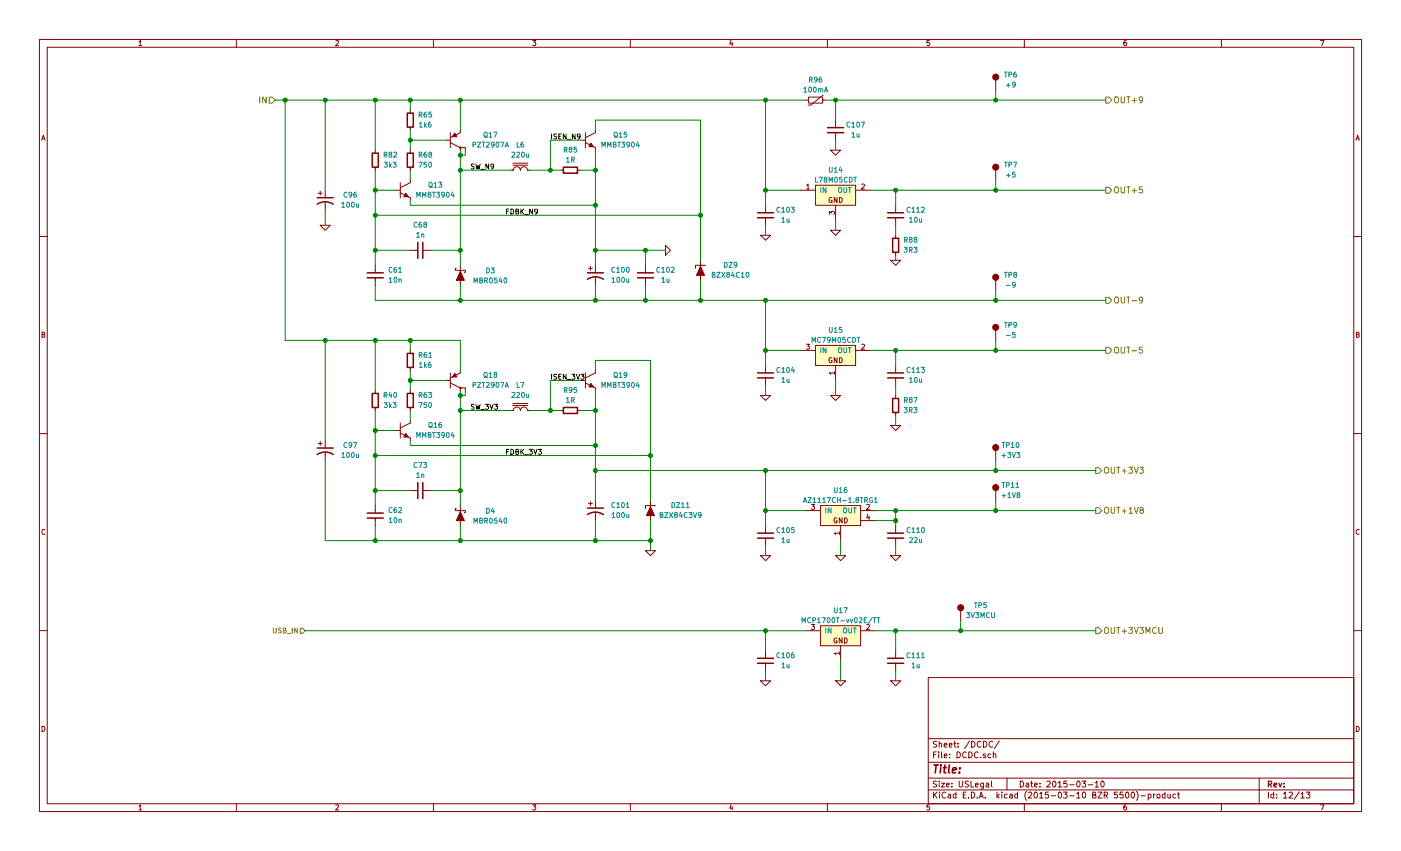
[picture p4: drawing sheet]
EESchema Schematic File Version 2
LIBS:Altera
LIBS:AnalogDevices
LIBS:Atmel
LIBS:conn-2mm
LIBS:conn-100mil
LIBS:conn-cui
LIBS:conn-fci
LIBS:conn-linx
LIBS:conn-molex
LIBS:conn-tagconnect
LIBS:conn-test
LIBS:DiodesInc
LIBS:display
LIBS:_electromech
LIBS:Fairchild
LIBS:FTDI
LIBS:Intersil
LIBS:Lattice
LIBS:_linear
LIBS:LinearTech
LIBS:Littelfuse
LIBS:logic-4000
LIBS:logic-7400
LIBS:MACOM
LIBS:maxim
LIBS:mechanical
LIBS:Microchip
LIBS:Micron
LIBS:NXP
LIBS:onsemi
LIBS:passive
LIBS:pasv-BiTech
LIBS:pasv-Bourns
LIBS:pasv-cap
LIBS:pasv-ind
LIBS:pasv-res
LIBS:pcb
LIBS:power
LIBS:_semi
LIBS:semi-diode-1N
LIBS:semi-diode-BA
LIBS:semi-diode-MCC
LIBS:semi-diode-MMB
LIBS:semi-diode-NXP
LIBS:semi-diode-OnSemi
LIBS:semi-diode-Vishay
LIBS:semi-opto-misc
LIBS:semi-thyristor-2N
LIBS:semi-trans-2N
LIBS:semi-trans-AO
LIBS:semi-trans-BC
LIBS:semi-trans-DiodesInc
LIBS:semi-trans-Fairchild
LIBS:semi-trans-Infineon
LIBS:semi-trans-IntRect
LIBS:semi-trans-IXYS
LIBS:semi-trans-misc
LIBS:semi-trans-MMB
LIBS:semi-trans-MPS
LIBS:semi-trans-NXP
LIBS:semi-trans-PZT
LIBS:semi-trans-TI
LIBS:semi-trans-TIP
LIBS:semi-trans-Toshiba
LIBS:silabs
LIBS:skyworks
LIBS:ST
LIBS:st_ic
LIBS:st_semi
LIBS:supertex
LIBS:symbol
LIBS:TexasInstruments
LIBS:vishay_semi
LIBS:Xilinx
LIBS:pasv-xtal
LIBS:conn-te
LIBS:wcp52-cache
EELAYER 25 0
EELAYER END
$Descr USLegal 14000 8500
encoding utf-8
Sheet 12 13
Title ""
Date "2015-03-10"
Rev ""
Comp ""
Comment1 ""
Comment2 ""
Comment3 ""
Comment4 ""
$EndDescr
$Comp
L MMBT3904 Q13
U 1 1
P 4600 1800
AR Path="/54F1FAAC/54F4F7B6/54F4E82D" Ref="Q13"  Part="1" 
AR Path="/54F4F7B6/54F4E82D" Ref="Q13"  Part="1" 
F 0 "Q13" H 4900 1850 50  0000 C CNN
F 1 "MMBT3904" H 4900 1750 50  0000 C CNN
F 2 "smd-semi:SOT-23" H 4600 1800 50  0001 C CNN
F 3 "" H 4600 1800 60  0000 C CNN
F 4 "SEMI GENERIC MMBT3904" H 5400 2350 60  0001 C CNN "BOM"
F 5 "Value" H 4600 1800 60  0001 C CNN "Manuf"
	1    4600 1800
	1    0    0    -1  
$EndComp
$Comp
L R-1210 R85
U 1 1
P 6250 1600
AR Path="/54F1FAAC/54F4F7B6/54F4E923" Ref="R85"  Part="1" 
AR Path="/54F4F7B6/54F4E923" Ref="R85"  Part="1" 
F 0 "R85" V 6050 1600 50  0000 C CNN
F 1 "1R" V 6150 1600 50  0000 C CNN
F 2 "IPC7351-Nominal:RESC3225X60" H 6250 1600 50  0001 C CNN
F 3 "" H 6250 1650 60  0000 C CNN
F 4 "Value" H 6250 1600 60  0001 C CNN "Manuf"
F 5 "RES SMD 1 5% [1210]" H 7000 2150 60  0001 C CNN "BOM"
	1    6250 1600
	0    1    1    0   
$EndComp
$Comp
L MMBT3904 Q15
U 1 1
P 6450 1300
AR Path="/54F1FAAC/54F4F7B6/54F4F95D" Ref="Q15"  Part="1" 
AR Path="/54F4F7B6/54F4F95D" Ref="Q15"  Part="1" 
F 0 "Q15" H 6750 1350 50  0000 C CNN
F 1 "MMBT3904" H 6750 1250 50  0000 C CNN
F 2 "smd-semi:SOT-23" H 6450 1300 50  0001 C CNN
F 3 "" H 6450 1300 60  0000 C CNN
F 4 "SEMI GENERIC MMBT3904" H 7250 1850 60  0001 C CNN "BOM"
F 5 "Value" H 6450 1300 60  0001 C CNN "Manuf"
	1    6450 1300
	1    0    0    -1  
$EndComp
$Comp
L BZX84 DZ9
U 1 1
P 7550 2600
AR Path="/54F1FAAC/54F4F7B6/54F4FA14" Ref="DZ9"  Part="1" 
AR Path="/54F4F7B6/54F4FA14" Ref="DZ9"  Part="1" 
F 0 "DZ9" H 7850 2650 50  0000 C CNN
F 1 "BZX84C10" H 7850 2550 50  0000 C CNN
F 2 "smd-semi:SOT-23" H 7550 2600 50  0001 C CNN
F 3 "" H 7550 2600 60  0000 C CNN
	1    7550 2600
	1    0    0    -1  
$EndComp
$Comp
L GND #PWR8
U 1 1
P 7200 2400
AR Path="/54F1FAAC/54F4F7B6/54F50066" Ref="#PWR8"  Part="1" 
AR Path="/54F4F7B6/54F50066" Ref="#PWR0202"  Part="1" 
F 0 "#PWR0202" H 7200 2400 30  0001 C CNN
F 1 "GND" H 7200 2330 30  0001 C CNN
F 2 "" H 7200 2400 60  0000 C CNN
F 3 "" H 7200 2400 60  0000 C CNN
	1    7200 2400
	0    -1   -1   0   
$EndComp
Text HLabel 11600 2900 2    60   Output ~ 0
OUT-9
Text HLabel 3300 900  0    60   Input ~ 0
IN
$Comp
L MMBT3904 Q?
U 1 1
P 4600 4200
AR Path="/54F1FAAC/54F4F7B6/54F53F97" Ref="Q?"  Part="1" 
AR Path="/54F4F7B6/54F53F97" Ref="Q16"  Part="1" 
F 0 "Q16" H 4900 4250 50  0000 C CNN
F 1 "MMBT3904" H 4900 4150 50  0000 C CNN
F 2 "smd-semi:SOT-23" H 4600 4200 50  0001 C CNN
F 3 "" H 4600 4200 60  0000 C CNN
F 4 "SEMI GENERIC MMBT3904" H 5400 4750 60  0001 C CNN "BOM"
F 5 "Value" H 4600 4200 60  0001 C CNN "Manuf"
	1    4600 4200
	1    0    0    -1  
$EndComp
$Comp
L R-1210 R?
U 1 1
P 6250 4000
AR Path="/54F1FAAC/54F4F7B6/54F53FA5" Ref="R?"  Part="1" 
AR Path="/54F4F7B6/54F53FA5" Ref="R95"  Part="1" 
F 0 "R95" V 6050 4000 50  0000 C CNN
F 1 "1R" V 6150 4000 50  0000 C CNN
F 2 "IPC7351-Nominal:RESC3225X60" H 6250 4000 50  0001 C CNN
F 3 "" H 6250 4050 60  0000 C CNN
F 4 "Value" H 6250 4000 60  0001 C CNN "Manuf"
F 5 "RES SMD 1 5% [1210]" H 7000 4550 60  0001 C CNN "BOM"
	1    6250 4000
	0    1    1    0   
$EndComp
$Comp
L MMBT3904 Q?
U 1 1
P 6450 3700
AR Path="/54F1FAAC/54F4F7B6/54F53FF2" Ref="Q?"  Part="1" 
AR Path="/54F4F7B6/54F53FF2" Ref="Q19"  Part="1" 
F 0 "Q19" H 6750 3750 50  0000 C CNN
F 1 "MMBT3904" H 6750 3650 50  0000 C CNN
F 2 "smd-semi:SOT-23" H 6450 3700 50  0001 C CNN
F 3 "" H 6450 3700 60  0000 C CNN
F 4 "SEMI GENERIC MMBT3904" H 7250 4250 60  0001 C CNN "BOM"
F 5 "Value" H 6450 3700 60  0001 C CNN "Manuf"
	1    6450 3700
	1    0    0    -1  
$EndComp
$Comp
L BZX84 DZ?
U 1 1
P 7050 5000
AR Path="/54F1FAAC/54F4F7B6/54F53FFC" Ref="DZ?"  Part="1" 
AR Path="/54F4F7B6/54F53FFC" Ref="DZ11"  Part="1" 
F 0 "DZ11" H 7350 5050 50  0000 C CNN
F 1 "BZX84C3V9" H 7350 4950 50  0000 C CNN
F 2 "smd-semi:SOT-23" H 7050 5000 50  0001 C CNN
F 3 "" H 7050 5000 60  0000 C CNN
	1    7050 5000
	1    0    0    -1  
$EndComp
Text HLabel 11500 4600 2    60   Output ~ 0
OUT+3V3
$Comp
L GND #PWR?
U 1 1
P 7050 5400
AR Path="/54F1FAAC/54F4F7B6/54F543B2" Ref="#PWR?"  Part="1" 
AR Path="/54F4F7B6/54F543B2" Ref="#PWR0203"  Part="1" 
F 0 "#PWR0203" H 7050 5400 30  0001 C CNN
F 1 "GND" H 7050 5330 30  0001 C CNN
F 2 "" H 7050 5400 60  0000 C CNN
F 3 "" H 7050 5400 60  0000 C CNN
	1    7050 5400
	1    0    0    -1  
$EndComp
$Comp
L MBR0540 D?
U 1 1
P 5150 2650
AR Path="/54F1FAAC/54F4F7B6/54F5FEE5" Ref="D?"  Part="1" 
AR Path="/54F4F7B6/54F5FEE5" Ref="D3"  Part="1" 
F 0 "D3" H 4850 2600 50  0000 C CNN
F 1 "MBR0540" H 4850 2700 50  0000 C CNN
F 2 "smd-semi:SOD-123" H 5150 2650 50  0001 C CNN
F 3 "" H 5150 2650 60  0000 C CNN
F 4 "Value" H 5150 2650 60  0001 C CNN "Manuf"
F 5 "SEMI GENERIC MBR0540" H 5900 3200 60  0001 C CNN "BOM"
	1    5150 2650
	-1   0    0    1   
$EndComp
$Comp
L MBR0540 D?
U 1 1
P 5150 5050
AR Path="/54F1FAAC/54F4F7B6/54F60004" Ref="D?"  Part="1" 
AR Path="/54F4F7B6/54F60004" Ref="D4"  Part="1" 
F 0 "D4" H 4850 5000 50  0000 C CNN
F 1 "MBR0540" H 4850 5100 50  0000 C CNN
F 2 "smd-semi:SOD-123" H 5150 5050 50  0001 C CNN
F 3 "" H 5150 5050 60  0000 C CNN
F 4 "Value" H 5150 5050 60  0001 C CNN "Manuf"
F 5 "SEMI GENERIC MBR0540" H 5900 5600 60  0001 C CNN "BOM"
	1    5150 5050
	-1   0    0    1   
$EndComp
Text Label 5600 4450 0    50   ~ 0
FDBK_3V3
Text Label 5600 2050 0    50   ~ 0
FDBK_N9
$Comp
L C-ALUM-660 C?
U 1 1
P 6500 2650
AR Path="/54F1FAAC/54F4F7B6/54F61A6C" Ref="C?"  Part="1" 
AR Path="/54F4F7B6/54F61A6C" Ref="C100"  Part="1" 
F 0 "C100" H 6750 2700 50  0000 C CNN
F 1 "100u" H 6750 2600 50  0000 C CNN
F 2 "IPC7351-Nominal:CAPAE660X570" H 6500 2650 50  0001 C CNN
F 3 "" H 6490 2625 60  0000 C CNN
F 4 "16SVPC100M" H 6500 2650 60  0001 C CNN "PN"
F 5 "Panasonic" H 6500 2650 60  0001 C CNN "Manuf"
F 6 "DIST DIGIKEY P16468CT-ND" H 6500 2650 60  0001 C CNN "BOM"
	1    6500 2650
	1    0    0    -1  
$EndComp
$Comp
L C-ALUM-660 C?
U 1 1
P 3800 1900
AR Path="/54F1FAAC/54F4F7B6/54F62298" Ref="C?"  Part="1" 
AR Path="/54F4F7B6/54F62298" Ref="C96"  Part="1" 
F 0 "C96" H 4050 1950 50  0000 C CNN
F 1 "100u" H 4050 1850 50  0000 C CNN
F 2 "IPC7351-Nominal:CAPAE660X570" H 3800 1900 50  0001 C CNN
F 3 "" H 3790 1875 60  0000 C CNN
F 4 "16SVPC100M" H 3800 1900 60  0001 C CNN "PN"
F 5 "Panasonic" H 3800 1900 60  0001 C CNN "Manuf"
F 6 "DIST DIGIKEY P16468CT-ND" H 3800 1900 60  0001 C CNN "BOM"
	1    3800 1900
	1    0    0    -1  
$EndComp
$Comp
L C-ALUM-660 C?
U 1 1
P 3800 4400
AR Path="/54F1FAAC/54F4F7B6/54F6247C" Ref="C?"  Part="1" 
AR Path="/54F4F7B6/54F6247C" Ref="C97"  Part="1" 
F 0 "C97" H 4050 4450 50  0000 C CNN
F 1 "100u" H 4050 4350 50  0000 C CNN
F 2 "IPC7351-Nominal:CAPAE660X570" H 3800 4400 50  0001 C CNN
F 3 "" H 3790 4375 60  0000 C CNN
F 4 "16SVPC100M" H 3800 4400 60  0001 C CNN "PN"
F 5 "Panasonic" H 3800 4400 60  0001 C CNN "Manuf"
F 6 "DIST DIGIKEY P16468CT-ND" H 3800 4400 60  0001 C CNN "BOM"
	1    3800 4400
	1    0    0    -1  
$EndComp
$Comp
L C-1206 C?
U 1 1
P 7000 2650
AR Path="/54F1FAAC/54F4F7B6/54F63055" Ref="C?"  Part="1" 
AR Path="/54F4F7B6/54F63055" Ref="C102"  Part="1" 
F 0 "C102" H 7200 2700 50  0000 C CNN
F 1 "1u" H 7200 2600 50  0000 C CNN
F 2 "IPC7351-Nominal:CAPC3216X70" H 7000 2650 50  0001 C CNN
F 3 "" H 6990 2625 60  0000 C CNN
F 4 "Value" H 7000 2650 60  0001 C CNN "Manuf"
F 5 "CAP MLCC 1uF ≥X5R 16V 10% [1206]" H 7800 3200 60  0001 C CNN "BOM"
	1    7000 2650
	1    0    0    -1  
$EndComp
$Comp
L C-1206 C?
U 1 1
P 8900 1200
AR Path="/54F1FAAC/54F4F7B6/54F649E8" Ref="C?"  Part="1" 
AR Path="/54F4F7B6/54F649E8" Ref="C107"  Part="1" 
F 0 "C107" H 9100 1250 50  0000 C CNN
F 1 "1u" H 9100 1150 50  0000 C CNN
F 2 "IPC7351-Nominal:CAPC3216X70" H 8900 1200 50  0001 C CNN
F 3 "" H 8890 1175 60  0000 C CNN
F 4 "Value" H 8900 1200 60  0001 C CNN "Manuf"
F 5 "CAP MLCC 1uF ≥X5R 16V 10% [1206]" H 9700 1750 60  0001 C CNN "BOM"
	1    8900 1200
	1    0    0    -1  
$EndComp
$Comp
L GND #PWR?
U 1 1
P 8900 1400
AR Path="/54F1FAAC/54F4F7B6/54F64B84" Ref="#PWR?"  Part="1" 
AR Path="/54F4F7B6/54F64B84" Ref="#PWR0204"  Part="1" 
F 0 "#PWR0204" H 8900 1400 30  0001 C CNN
F 1 "GND" H 8900 1330 30  0001 C CNN
F 2 "" H 8900 1400 60  0000 C CNN
F 3 "" H 8900 1400 60  0000 C CNN
	1    8900 1400
	1    0    0    -1  
$EndComp
Text HLabel 11600 900  2    60   Output ~ 0
OUT+9
$Comp
L L78MvvCDT U?
U 1 1
P 8900 1850
AR Path="/54F1FAAC/54F4F7B6/54F66EE6" Ref="U?"  Part="1" 
AR Path="/54F4F7B6/54F66EE6" Ref="U14"  Part="1" 
F 0 "U14" H 8900 2100 50  0000 C CNN
F 1 "L78M05CDT" H 8900 2000 50  0000 C CNN
F 2 "smd-semi:TO-252" H 8900 1550 60  0001 C CNN
F 3 "" H 8900 2100 60  0000 C CNN
F 4 "L78M05CDT" H 8900 1350 50  0001 C CNN "PN"
F 5 "ST" H 8900 1450 50  0001 C CNN "Manuf"
F 6 "DIST DIGIKEY 497-1203-1-ND" H 8900 1250 50  0001 C CNN "BOM"
	1    8900 1850
	1    0    0    -1  
$EndComp
$Comp
L GND #PWR?
U 1 1
P 8900 2200
AR Path="/54F1FAAC/54F4F7B6/54F676AE" Ref="#PWR?"  Part="1" 
AR Path="/54F4F7B6/54F676AE" Ref="#PWR0205"  Part="1" 
F 0 "#PWR0205" H 8900 2200 30  0001 C CNN
F 1 "GND" H 8900 2130 30  0001 C CNN
F 2 "" H 8900 2200 60  0000 C CNN
F 3 "" H 8900 2200 60  0000 C CNN
	1    8900 2200
	1    0    0    -1  
$EndComp
$Comp
L C-1206 C?
U 1 1
P 8200 2050
AR Path="/54F1FAAC/54F4F7B6/54F67816" Ref="C?"  Part="1" 
AR Path="/54F4F7B6/54F67816" Ref="C103"  Part="1" 
F 0 "C103" H 8400 2100 50  0000 C CNN
F 1 "1u" H 8400 2000 50  0000 C CNN
F 2 "IPC7351-Nominal:CAPC3216X70" H 8200 2050 50  0001 C CNN
F 3 "" H 8190 2025 60  0000 C CNN
F 4 "Value" H 8200 2050 60  0001 C CNN "Manuf"
F 5 "CAP MLCC 1uF ≥X5R 16V 10% [1206]" H 9000 2600 60  0001 C CNN "BOM"
	1    8200 2050
	1    0    0    -1  
$EndComp
$Comp
L GND #PWR?
U 1 1
P 8200 2250
AR Path="/54F1FAAC/54F4F7B6/54F67A48" Ref="#PWR?"  Part="1" 
AR Path="/54F4F7B6/54F67A48" Ref="#PWR0206"  Part="1" 
F 0 "#PWR0206" H 8200 2250 30  0001 C CNN
F 1 "GND" H 8200 2180 30  0001 C CNN
F 2 "" H 8200 2250 60  0000 C CNN
F 3 "" H 8200 2250 60  0000 C CNN
	1    8200 2250
	1    0    0    -1  
$EndComp
$Comp
L C-0805 C?
U 1 1
P 9500 2050
AR Path="/54F1FAAC/54F4F7B6/54F6901B" Ref="C?"  Part="1" 
AR Path="/54F4F7B6/54F6901B" Ref="C112"  Part="1" 
F 0 "C112" H 9700 2100 50  0000 C CNN
F 1 "10u" H 9700 2000 50  0000 C CNN
F 2 "IPC7351-Nominal:CAPC2012X70" H 9500 2050 50  0001 C CNN
F 3 "" H 9490 2025 60  0000 C CNN
F 4 "Value" H 9500 2050 60  0001 C CNN "Manuf"
F 5 "CAP MLCC 10u ≥X5R 10V 10% [0805]" H 10300 2600 60  0001 C CNN "BOM"
	1    9500 2050
	1    0    0    -1  
$EndComp
$Comp
L GND #PWR?
U 1 1
P 9500 2500
AR Path="/54F1FAAC/54F4F7B6/54F6971F" Ref="#PWR?"  Part="1" 
AR Path="/54F4F7B6/54F6971F" Ref="#PWR0207"  Part="1" 
F 0 "#PWR0207" H 9500 2500 30  0001 C CNN
F 1 "GND" H 9500 2430 30  0001 C CNN
F 2 "" H 9500 2500 60  0000 C CNN
F 3 "" H 9500 2500 60  0000 C CNN
	1    9500 2500
	1    0    0    -1  
$EndComp
$Comp
L MC79MvvCDT U?
U 1 1
P 8900 3450
AR Path="/54F1FAAC/54F4F7B6/54F6B5D9" Ref="U?"  Part="1" 
AR Path="/54F4F7B6/54F6B5D9" Ref="U15"  Part="1" 
F 0 "U15" H 8900 3700 50  0000 C CNN
F 1 "MC79M05CDT" H 8900 3600 50  0000 C CNN
F 2 "smd-semi:TO-252" H 8900 3150 60  0001 C CNN
F 3 "" H 8900 3700 60  0000 C CNN
F 4 "MC79M05CDTG" H 8900 2950 50  0001 C CNN "PN"
F 5 "ONSemi" H 8900 3050 50  0001 C CNN "Manuf"
F 6 "DIST DIGIKEY MC79M05CDTGOS-ND" H 8900 2850 50  0001 C CNN "BOM"
	1    8900 3450
	1    0    0    -1  
$EndComp
$Comp
L C-1206 C?
U 1 1
P 8200 3650
AR Path="/54F1FAAC/54F4F7B6/54F6B713" Ref="C?"  Part="1" 
AR Path="/54F4F7B6/54F6B713" Ref="C104"  Part="1" 
F 0 "C104" H 8400 3700 50  0000 C CNN
F 1 "1u" H 8400 3600 50  0000 C CNN
F 2 "IPC7351-Nominal:CAPC3216X70" H 8200 3650 50  0001 C CNN
F 3 "" H 8190 3625 60  0000 C CNN
F 4 "Value" H 8200 3650 60  0001 C CNN "Manuf"
F 5 "CAP MLCC 1uF ≥X5R 16V 10% [1206]" H 9000 4200 60  0001 C CNN "BOM"
	1    8200 3650
	1    0    0    -1  
$EndComp
$Comp
L GND #PWR?
U 1 1
P 8200 3850
AR Path="/54F1FAAC/54F4F7B6/54F6B841" Ref="#PWR?"  Part="1" 
AR Path="/54F4F7B6/54F6B841" Ref="#PWR0208"  Part="1" 
F 0 "#PWR0208" H 8200 3850 30  0001 C CNN
F 1 "GND" H 8200 3780 30  0001 C CNN
F 2 "" H 8200 3850 60  0000 C CNN
F 3 "" H 8200 3850 60  0000 C CNN
	1    8200 3850
	1    0    0    -1  
$EndComp
$Comp
L C-0805 C?
U 1 1
P 9500 3650
AR Path="/54F1FAAC/54F4F7B6/54F6BB25" Ref="C?"  Part="1" 
AR Path="/54F4F7B6/54F6BB25" Ref="C113"  Part="1" 
F 0 "C113" H 9700 3700 50  0000 C CNN
F 1 "10u" H 9700 3600 50  0000 C CNN
F 2 "IPC7351-Nominal:CAPC2012X70" H 9500 3650 50  0001 C CNN
F 3 "" H 9490 3625 60  0000 C CNN
F 4 "Value" H 9500 3650 60  0001 C CNN "Manuf"
F 5 "CAP MLCC 10u ≥X5R 10V 10% [0805]" H 10300 4200 60  0001 C CNN "BOM"
	1    9500 3650
	1    0    0    -1  
$EndComp
$Comp
L GND #PWR?
U 1 1
P 9500 4150
AR Path="/54F1FAAC/54F4F7B6/54F6BEED" Ref="#PWR?"  Part="1" 
AR Path="/54F4F7B6/54F6BEED" Ref="#PWR0209"  Part="1" 
F 0 "#PWR0209" H 9500 4150 30  0001 C CNN
F 1 "GND" H 9500 4080 30  0001 C CNN
F 2 "" H 9500 4150 60  0000 C CNN
F 3 "" H 9500 4150 60  0000 C CNN
	1    9500 4150
	1    0    0    -1  
$EndComp
$Comp
L GND #PWR?
U 1 1
P 8900 3850
AR Path="/54F1FAAC/54F4F7B6/54F6C162" Ref="#PWR?"  Part="1" 
AR Path="/54F4F7B6/54F6C162" Ref="#PWR0210"  Part="1" 
F 0 "#PWR0210" H 8900 3850 30  0001 C CNN
F 1 "GND" H 8900 3780 30  0001 C CNN
F 2 "" H 8900 3850 60  0000 C CNN
F 3 "" H 8900 3850 60  0000 C CNN
	1    8900 3850
	1    0    0    -1  
$EndComp
Text HLabel 11600 1800 2    60   Output ~ 0
OUT+5
Text HLabel 11600 3400 2    60   Output ~ 0
OUT-5
Text Label 5250 4000 0    50   ~ 0
SW_3V3
Text Label 5250 1600 0    50   ~ 0
SW_N9
$Comp
L LM1117IMP-v.v U?
U 1 1
P 8950 5050
AR Path="/54F1FAAC/54F4F7B6/54F6FB7C" Ref="U?"  Part="1" 
AR Path="/54F4F7B6/54F6FB7C" Ref="U16"  Part="1" 
F 0 "U16" H 8950 5300 50  0000 C CNN
F 1 "AZ1117CH-1.8TRG1" H 8950 5200 50  0000 C CNN
F 2 "smd-semi:SOT-223" H 8950 5050 50  0001 C CNN
F 3 "" H 8950 5050 60  0000 C CNN
F 4 "AZ1117CH-1.8TRG1" H 8950 5050 60  0001 C CNN "PN"
F 5 "DiodesInc" H 8950 5050 60  0001 C CNN "Manuf"
F 6 "DIST DIGIKEY AZ1117CH-1.8TRG1DICT-ND" H 8950 5050 60  0001 C CNN "BOM"
	1    8950 5050
	1    0    0    -1  
$EndComp
$Comp
L C-1206 C?
U 1 1
P 8200 5250
AR Path="/54F1FAAC/54F4F7B6/54F70632" Ref="C?"  Part="1" 
AR Path="/54F4F7B6/54F70632" Ref="C105"  Part="1" 
F 0 "C105" H 8400 5300 50  0000 C CNN
F 1 "1u" H 8400 5200 50  0000 C CNN
F 2 "IPC7351-Nominal:CAPC3216X70" H 8200 5250 50  0001 C CNN
F 3 "" H 8190 5225 60  0000 C CNN
F 4 "Value" H 8200 5250 60  0001 C CNN "Manuf"
F 5 "CAP MLCC 1uF ≥X5R 16V 10% [1206]" H 9000 5800 60  0001 C CNN "BOM"
	1    8200 5250
	1    0    0    -1  
$EndComp
$Comp
L GND #PWR?
U 1 1
P 8200 5450
AR Path="/54F1FAAC/54F4F7B6/54F708B6" Ref="#PWR?"  Part="1" 
AR Path="/54F4F7B6/54F708B6" Ref="#PWR0211"  Part="1" 
F 0 "#PWR0211" H 8200 5450 30  0001 C CNN
F 1 "GND" H 8200 5380 30  0001 C CNN
F 2 "" H 8200 5450 60  0000 C CNN
F 3 "" H 8200 5450 60  0000 C CNN
	1    8200 5450
	1    0    0    -1  
$EndComp
$Comp
L GND #PWR?
U 1 1
P 8950 5450
AR Path="/54F1FAAC/54F4F7B6/54F70A31" Ref="#PWR?"  Part="1" 
AR Path="/54F4F7B6/54F70A31" Ref="#PWR0212"  Part="1" 
F 0 "#PWR0212" H 8950 5450 30  0001 C CNN
F 1 "GND" H 8950 5380 30  0001 C CNN
F 2 "" H 8950 5450 60  0000 C CNN
F 3 "" H 8950 5450 60  0000 C CNN
	1    8950 5450
	1    0    0    -1  
$EndComp
$Comp
L C-0805 C?
U 1 1
P 9500 5250
AR Path="/54F1FAAC/54F4F7B6/54F7105C" Ref="C?"  Part="1" 
AR Path="/54F4F7B6/54F7105C" Ref="C110"  Part="1" 
F 0 "C110" H 9700 5300 50  0000 C CNN
F 1 "22u" H 9700 5200 50  0000 C CNN
F 2 "IPC7351-Nominal:CAPC2012X70" H 9500 5250 50  0001 C CNN
F 3 "" H 9490 5225 60  0000 C CNN
F 4 "Value" H 9500 5250 60  0001 C CNN "Manuf"
F 5 "CAP MLCC 22u ≥X5R 6V 10% [0805]" H 10300 5800 60  0001 C CNN "BOM"
	1    9500 5250
	1    0    0    -1  
$EndComp
$Comp
L GND #PWR?
U 1 1
P 9500 5450
AR Path="/54F1FAAC/54F4F7B6/54F71350" Ref="#PWR?"  Part="1" 
AR Path="/54F4F7B6/54F71350" Ref="#PWR0213"  Part="1" 
F 0 "#PWR0213" H 9500 5450 30  0001 C CNN
F 1 "GND" H 9500 5380 30  0001 C CNN
F 2 "" H 9500 5450 60  0000 C CNN
F 3 "" H 9500 5450 60  0000 C CNN
	1    9500 5450
	1    0    0    -1  
$EndComp
Text HLabel 11500 5000 2    60   Output ~ 0
OUT+1V8
Text HLabel 3600 6200 0    50   Input ~ 0
USB_IN
$Comp
L MCP1700T-vv02E/TT U?
U 1 1
P 8950 6250
AR Path="/54F1FAAC/54F4F7B6/54F748E5" Ref="U?"  Part="1" 
AR Path="/54F4F7B6/54F748E5" Ref="U17"  Part="1" 
F 0 "U17" H 8950 6500 50  0000 C CNN
F 1 "MCP1700T-vv02E/TT" H 8950 6400 50  0000 C CNN
F 2 "smd-semi:SOT-23" H 8950 6250 60  0001 C CNN
F 3 "" H 8950 6250 60  0000 C CNN
	1    8950 6250
	1    0    0    -1  
$EndComp
$Comp
L GND #PWR?
U 1 1
P 8200 6700
AR Path="/54F1FAAC/54F4F7B6/54F777AE" Ref="#PWR?"  Part="1" 
AR Path="/54F4F7B6/54F777AE" Ref="#PWR0214"  Part="1" 
F 0 "#PWR0214" H 8200 6700 30  0001 C CNN
F 1 "GND" H 8200 6630 30  0001 C CNN
F 2 "" H 8200 6700 60  0000 C CNN
F 3 "" H 8200 6700 60  0000 C CNN
	1    8200 6700
	1    0    0    -1  
$EndComp
$Comp
L GND #PWR?
U 1 1
P 8950 6700
AR Path="/54F1FAAC/54F4F7B6/54F779B8" Ref="#PWR?"  Part="1" 
AR Path="/54F4F7B6/54F779B8" Ref="#PWR0215"  Part="1" 
F 0 "#PWR0215" H 8950 6700 30  0001 C CNN
F 1 "GND" H 8950 6630 30  0001 C CNN
F 2 "" H 8950 6700 60  0000 C CNN
F 3 "" H 8950 6700 60  0000 C CNN
	1    8950 6700
	1    0    0    -1  
$EndComp
$Comp
L GND #PWR?
U 1 1
P 9500 6700
AR Path="/54F1FAAC/54F4F7B6/54F78198" Ref="#PWR?"  Part="1" 
AR Path="/54F4F7B6/54F78198" Ref="#PWR0216"  Part="1" 
F 0 "#PWR0216" H 9500 6700 30  0001 C CNN
F 1 "GND" H 9500 6630 30  0001 C CNN
F 2 "" H 9500 6700 60  0000 C CNN
F 3 "" H 9500 6700 60  0000 C CNN
	1    9500 6700
	1    0    0    -1  
$EndComp
Text HLabel 11500 6200 2    60   Output ~ 0
OUT+3V3MCU
$Comp
L C-0805 C?
U 1 1
P 9500 6500
AR Path="/54F1FAAC/54F4F7B6/54F7968E" Ref="C?"  Part="1" 
AR Path="/54F4F7B6/54F7968E" Ref="C111"  Part="1" 
F 0 "C111" H 9700 6550 50  0000 C CNN
F 1 "1u" H 9700 6450 50  0000 C CNN
F 2 "IPC7351-Nominal:CAPC2012X70" H 9500 6500 50  0001 C CNN
F 3 "" H 9490 6475 60  0000 C CNN
F 4 "Value" H 9500 6500 60  0001 C CNN "Manuf"
F 5 "CAP MLCC 1uF ≥X5R 10V 10% [0805]" H 10300 7050 60  0001 C CNN "BOM"
	1    9500 6500
	1    0    0    -1  
$EndComp
$Comp
L C-0805 C?
U 1 1
P 8200 6500
AR Path="/54F1FAAC/54F4F7B6/54F7999F" Ref="C?"  Part="1" 
AR Path="/54F4F7B6/54F7999F" Ref="C106"  Part="1" 
F 0 "C106" H 8400 6550 50  0000 C CNN
F 1 "1u" H 8400 6450 50  0000 C CNN
F 2 "IPC7351-Nominal:CAPC2012X70" H 8200 6500 50  0001 C CNN
F 3 "" H 8190 6475 60  0000 C CNN
F 4 "Value" H 8200 6500 60  0001 C CNN "Manuf"
F 5 "CAP MLCC 1uF ≥X5R 10V 10% [0805]" H 9000 7050 60  0001 C CNN "BOM"
	1    8200 6500
	1    0    0    -1  
$EndComp
$Comp
L L-BOURNS-RLB0914 L?
U 1 1
P 5750 1600
AR Path="/54F1FAAC/54F4F7B6/54F6018D" Ref="L?"  Part="1" 
AR Path="/54F4F7B6/54F6018D" Ref="L6"  Part="1" 
F 0 "L6" V 5500 1600 50  0000 C CNN
F 1 "220u" V 5600 1600 50  0000 C CNN
F 2 "manuf:BOURNS-RLB0914" H 5750 1650 60  0001 C CNN
F 3 "" H 5750 1650 60  0000 C CNN
F 4 "RLB0914-221KL" H 5750 1600 60  0001 C CNN "PN"
F 5 "Bourns" H 5750 1600 60  0001 C CNN "Manuf"
F 6 "DIST DIGIKEY RLB0914-221KL-ND" H 5750 1600 60  0001 C CNN "BOM"
	1    5750 1600
	0    1    1    0   
$EndComp
$Comp
L L-BOURNS-RLB0914 L7
U 1 1
P 5750 4000
F 0 "L7" V 5500 4000 50  0000 C CNN
F 1 "220u" V 5600 4000 50  0000 C CNN
F 2 "manuf:BOURNS-RLB0914" H 5750 4050 60  0001 C CNN
F 3 "" H 5750 4050 60  0000 C CNN
F 4 "RLB0914-221KL" H 5750 4000 60  0001 C CNN "PN"
F 5 "Bourns" H 5750 4000 60  0001 C CNN "Manuf"
F 6 "DIST DIGIKEY RLB0914-221KL-ND" H 5750 4000 60  0001 C CNN "BOM"
	1    5750 4000
	0    1    1    0   
$EndComp
$Comp
L C-ALUM-660 C101
U 1 1
P 6500 5000
F 0 "C101" H 6750 5050 50  0000 C CNN
F 1 "100u" H 6750 4950 50  0000 C CNN
F 2 "IPC7351-Nominal:CAPAE660X570" H 6500 5000 50  0001 C CNN
F 3 "" H 6490 4975 60  0000 C CNN
F 4 "16SVPC100M" H 6500 5000 60  0001 C CNN "PN"
F 5 "Panasonic" H 6500 5000 60  0001 C CNN "Manuf"
F 6 "DIST DIGIKEY P16468CT-ND" H 6500 5000 60  0001 C CNN "BOM"
	1    6500 5000
	1    0    0    -1  
$EndComp
$Comp
L PZT2907A Q?
U 1 1
P 5100 1300
AR Path="/54F1FAAC/54F4F7B6/54F63507" Ref="Q?"  Part="1" 
AR Path="/54F4F7B6/54F63507" Ref="Q17"  Part="1" 
F 0 "Q17" H 5450 1350 50  0000 C CNN
F 1 "PZT2907A" H 5450 1250 50  0000 C CNN
F 2 "smd-semi:SOT-223" H 5100 1300 50  0001 C CNN
F 3 "" H 5100 1300 60  0000 C CNN
F 4 "SEMI GENERIC PZT2907A" H 5100 1300 60  0001 C CNN "BOM"
	1    5100 1300
	1    0    0    -1  
$EndComp
$Comp
L PZT2907A Q18
U 1 1
P 5100 3700
F 0 "Q18" H 5450 3750 50  0000 C CNN
F 1 "PZT2907A" H 5450 3650 50  0000 C CNN
F 2 "smd-semi:SOT-223" H 5100 3700 50  0001 C CNN
F 3 "" H 5100 3700 60  0000 C CNN
F 4 "SEMI GENERIC PZT2907A" H 5100 3700 60  0001 C CNN "BOM"
	1    5100 3700
	1    0    0    -1  
$EndComp
$Comp
L THERM R96
U 1 1
P 8700 900
F 0 "R96" V 8500 900 50  0000 C CNN
F 1 "100mA" V 8600 900 50  0000 C CNN
F 2 "IPC7351-Nominal:RESC3216X60" H 8700 950 60  0001 C CNN
F 3 "" H 8700 950 60  0000 C CNN
F 4 "0ZCJ0010FF2E" H 8700 900 60  0001 C CNN "PN"
F 5 "BelFuse" H 8700 900 60  0001 C CNN "Manuf"
F 6 "DIST DIGIKEY 507-1794-1-ND" H 8700 900 60  0001 C CNN "BOM"
	1    8700 900 
	0    -1   1    0   
$EndComp
$Comp
L GND #PWR0217
U 1 1
P 3800 2150
F 0 "#PWR0217" H 3800 2150 30  0001 C CNN
F 1 "GND" H 3800 2080 30  0001 C CNN
F 2 "" H 3800 2150 60  0000 C CNN
F 3 "" H 3800 2150 60  0000 C CNN
	1    3800 2150
	1    0    0    -1  
$EndComp
Text Label 6050 1300 0    50   ~ 0
ISEN_N9
Text Label 6050 3700 0    50   ~ 0
ISEN_3V3
$Comp
L TESTPOINT TP5
U 1 1
P 10150 6100
F 0 "TP5" H 10350 6250 50  0000 C CNN
F 1 "3V3MCU" H 10350 6150 50  0000 C CNN
F 2 "conn-test:TEST-SMD-SMALL" H 10150 6100 50  0001 C CNN
F 3 "" H 10150 6100 50  0000 C CNN
	1    10150 6100
	1    0    0    -1  
$EndComp
Wire Wire Line
	4650 1200 4650 1400
Wire Wire Line
	4650 1300 5000 1300
Connection ~ 4650 1300
Wire Wire Line
	5150 1400 5150 2550
Wire Wire Line
	5150 1600 5650 1600
Connection ~ 5150 1600
Wire Wire Line
	4650 1700 4650 1600
Wire Wire Line
	5850 1600 6150 1600
Wire Wire Line
	6350 1600 6500 1600
Wire Wire Line
	6500 1400 6500 2550
Wire Wire Line
	5150 2900 5150 2750
Wire Wire Line
	6500 2900 6500 2750
Wire Wire Line
	4850 2400 5150 2400
Connection ~ 5150 2400
Wire Wire Line
	4300 2400 4650 2400
Wire Wire Line
	4300 1600 4300 2550
Wire Wire Line
	4300 1800 4500 1800
Connection ~ 4300 2400
Wire Wire Line
	4300 2750 4300 2900
Connection ~ 5150 2900
Wire Wire Line
	4650 1900 4650 1950
Wire Wire Line
	4650 1950 6500 1950
Connection ~ 6500 1950
Connection ~ 4300 1800
Wire Wire Line
	4300 900  4300 1400
Wire Wire Line
	3300 900  8600 900 
Wire Wire Line
	5150 900  5150 1200
Wire Wire Line
	4650 900  4650 1000
Connection ~ 4650 900 
Connection ~ 6500 1600
Wire Wire Line
	6350 1300 6050 1300
Wire Wire Line
	6050 1300 6050 1600
Connection ~ 6050 1600
Wire Wire Line
	7550 2900 7550 2700
Connection ~ 6500 2900
Wire Wire Line
	7550 1100 7550 2500
Wire Wire Line
	7550 1100 6500 1100
Wire Wire Line
	6500 1100 6500 1200
Wire Wire Line
	4300 2050 7550 2050
Connection ~ 7550 2050
Connection ~ 4300 2050
Wire Wire Line
	6500 2400 7200 2400
Connection ~ 6500 2400
Connection ~ 7550 2900
Connection ~ 4300 900 
Wire Wire Line
	4650 3600 4650 3800
Wire Wire Line
	4650 3700 5000 3700
Connection ~ 4650 3700
Wire Wire Line
	5150 3800 5150 4950
Wire Wire Line
	5150 4000 5650 4000
Connection ~ 5150 4000
Wire Wire Line
	4650 4100 4650 4000
Wire Wire Line
	5850 4000 6150 4000
Wire Wire Line
	6350 4000 6500 4000
Wire Wire Line
	6500 3800 6500 4900
Wire Wire Line
	5150 5300 5150 5150
Wire Wire Line
	3800 5300 7050 5300
Wire Wire Line
	6500 5300 6500 5100
Wire Wire Line
	4850 4800 5150 4800
Connection ~ 5150 4800
Wire Wire Line
	4300 4800 4650 4800
Wire Wire Line
	4300 4000 4300 4950
Wire Wire Line
	4300 4200 4500 4200
Connection ~ 4300 4800
Wire Wire Line
	4300 5150 4300 5300
Connection ~ 5150 5300
Wire Wire Line
	4650 4300 4650 4350
Wire Wire Line
	4650 4350 6500 4350
Connection ~ 6500 4350
Connection ~ 4300 4200
Wire Wire Line
	4300 3300 4300 3800
Wire Wire Line
	5150 3300 5150 3600
Wire Wire Line
	4650 3300 4650 3400
Connection ~ 4650 3300
Connection ~ 6500 4000
Wire Wire Line
	6350 3700 6050 3700
Wire Wire Line
	6050 3700 6050 4000
Connection ~ 6050 4000
Wire Wire Line
	7050 5100 7050 5400
Connection ~ 6500 5300
Wire Wire Line
	7050 3500 7050 4900
Wire Wire Line
	7050 3500 6500 3500
Wire Wire Line
	6500 3500 6500 3600
Wire Wire Line
	4300 4450 7050 4450
Connection ~ 7050 4450
Connection ~ 4300 4450
Connection ~ 4300 3300
Connection ~ 7050 5300
Connection ~ 3400 900 
Wire Wire Line
	3400 3300 5150 3300
Wire Wire Line
	6500 4600 11500 4600
Connection ~ 6500 4600
Wire Wire Line
	3800 1800 3800 900 
Connection ~ 3800 900 
Wire Wire Line
	3800 4300 3800 3300
Connection ~ 3800 3300
Wire Wire Line
	3800 4500 3800 5300
Connection ~ 4300 5300
Wire Wire Line
	7000 2900 7000 2750
Connection ~ 7000 2900
Wire Wire Line
	7000 2550 7000 2400
Connection ~ 7000 2400
Connection ~ 5150 900 
Wire Wire Line
	8800 900  11600 900 
Wire Wire Line
	8900 900  8900 1100
Wire Wire Line
	8900 1400 8900 1300
Connection ~ 8900 900 
Wire Wire Line
	8200 900  8200 1950
Wire Wire Line
	8200 1800 8550 1800
Connection ~ 8200 900 
Wire Wire Line
	8900 2200 8900 2100
Connection ~ 8200 1800
Wire Wire Line
	8200 2250 8200 2150
Wire Wire Line
	9250 1800 11600 1800
Wire Wire Line
	9500 1800 9500 1950
Wire Wire Line
	9500 2150 9500 2250
Wire Wire Line
	9500 2500 9500 2450
Wire Wire Line
	8200 2900 8200 3550
Wire Wire Line
	8200 3400 8550 3400
Connection ~ 8200 2900
Connection ~ 8200 3400
Wire Wire Line
	8200 3850 8200 3750
Wire Wire Line
	9250 3400 11600 3400
Wire Wire Line
	9500 3400 9500 3550
Wire Wire Line
	9500 3850 9500 3750
Wire Wire Line
	9500 4150 9500 4050
Wire Wire Line
	8900 3850 8900 3700
Connection ~ 9500 1800
Connection ~ 9500 3400
Wire Wire Line
	8200 4600 8200 5150
Connection ~ 8200 4600
Wire Wire Line
	8200 5000 8600 5000
Connection ~ 8200 5000
Wire Wire Line
	8200 5450 8200 5350
Wire Wire Line
	8950 5450 8950 5300
Wire Wire Line
	9500 5000 9500 5150
Wire Wire Line
	9300 5000 11500 5000
Wire Wire Line
	9300 5100 9500 5100
Connection ~ 9500 5100
Wire Wire Line
	9500 5450 9500 5350
Connection ~ 9500 5000
Wire Wire Line
	3600 6200 8600 6200
Wire Wire Line
	3400 900  3400 3300
Wire Wire Line
	8200 6400 8200 6200
Connection ~ 8200 6200
Wire Wire Line
	8200 6600 8200 6700
Wire Wire Line
	8950 6700 8950 6500
Wire Wire Line
	9300 6200 11500 6200
Wire Wire Line
	9500 6200 9500 6400
Wire Wire Line
	9500 6700 9500 6600
Connection ~ 9500 6200
Wire Wire Line
	5200 1400 5200 1450
Wire Wire Line
	5200 1450 5150 1450
Connection ~ 5150 1450
Wire Wire Line
	5200 3800 5200 3850
Wire Wire Line
	5200 3850 5150 3850
Connection ~ 5150 3850
Wire Wire Line
	3800 2150 3800 2000
Wire Wire Line
	4300 2900 11600 2900
Wire Wire Line
	10150 6100 10150 6200
Connection ~ 10150 6200
$Comp
L TESTPOINT TP6
U 1 1
P 10500 800
F 0 "TP6" H 10650 950 50  0000 C CNN
F 1 "+9" H 10650 850 50  0000 C CNN
F 2 "conn-test:TEST-SMD-SMALL" H 10500 800 50  0001 C CNN
F 3 "" H 10500 800 50  0000 C CNN
	1    10500 800 
	1    0    0    -1  
$EndComp
Wire Wire Line
	10500 800  10500 900 
Connection ~ 10500 900 
$Comp
L TESTPOINT TP7
U 1 1
P 10500 1700
F 0 "TP7" H 10650 1850 50  0000 C CNN
F 1 "+5" H 10650 1750 50  0000 C CNN
F 2 "conn-test:TEST-SMD-SMALL" H 10500 1700 50  0001 C CNN
F 3 "" H 10500 1700 50  0000 C CNN
	1    10500 1700
	1    0    0    -1  
$EndComp
Wire Wire Line
	10500 1700 10500 1800
Connection ~ 10500 1800
$Comp
L TESTPOINT TP8
U 1 1
P 10500 2800
F 0 "TP8" H 10650 2950 50  0000 C CNN
F 1 "-9" H 10650 2850 50  0000 C CNN
F 2 "conn-test:TEST-SMD-SMALL" H 10500 2800 50  0001 C CNN
F 3 "" H 10500 2800 50  0000 C CNN
	1    10500 2800
	1    0    0    -1  
$EndComp
Wire Wire Line
	10500 2800 10500 2900
Connection ~ 10500 2900
$Comp
L TESTPOINT TP9
U 1 1
P 10500 3300
F 0 "TP9" H 10650 3450 50  0000 C CNN
F 1 "-5" H 10650 3350 50  0000 C CNN
F 2 "conn-test:TEST-SMD-SMALL" H 10500 3300 50  0001 C CNN
F 3 "" H 10500 3300 50  0000 C CNN
	1    10500 3300
	1    0    0    -1  
$EndComp
Wire Wire Line
	10500 3300 10500 3400
Connection ~ 10500 3400
$Comp
L TESTPOINT TP10
U 1 1
P 10500 4500
F 0 "TP10" H 10650 4650 50  0000 C CNN
F 1 "+3V3" H 10650 4550 50  0000 C CNN
F 2 "conn-test:TEST-SMD-SMALL" H 10500 4500 50  0001 C CNN
F 3 "" H 10500 4500 50  0000 C CNN
	1    10500 4500
	1    0    0    -1  
$EndComp
Wire Wire Line
	10500 4500 10500 4600
Connection ~ 10500 4600
$Comp
L TESTPOINT TP11
U 1 1
P 10500 4900
F 0 "TP11" H 10650 5050 50  0000 C CNN
F 1 "+1V8" H 10650 4950 50  0000 C CNN
F 2 "conn-test:TEST-SMD-SMALL" H 10500 4900 50  0001 C CNN
F 3 "" H 10500 4900 50  0000 C CNN
	1    10500 4900
	1    0    0    -1  
$EndComp
Wire Wire Line
	10500 4900 10500 5000
Connection ~ 10500 5000
$Comp
L C-0603 C61
U 1 1
P 4300 2650
F 0 "C61" H 4500 2700 50  0000 C CNN
F 1 "10n" H 4500 2600 50  0000 C CNN
F 2 "IPC7351-Nominal:CAPC1608X55" H 4300 2650 50  0001 C CNN
F 3 "" H 4290 2625 60  0000 C CNN
F 4 "Value" H 4300 2650 60  0001 C CNN "Manuf"
F 5 "CAP MLCC 10n ≥X5R 50V 10% [0603]" H 5100 3200 60  0001 C CNN "BOM"
	1    4300 2650
	1    0    0    -1  
$EndComp
$Comp
L C-0603 C62
U 1 1
P 4300 5050
F 0 "C62" H 4500 5100 50  0000 C CNN
F 1 "10n" H 4500 5000 50  0000 C CNN
F 2 "IPC7351-Nominal:CAPC1608X55" H 4300 5050 50  0001 C CNN
F 3 "" H 4290 5025 60  0000 C CNN
F 4 "Value" H 4300 5050 60  0001 C CNN "Manuf"
F 5 "CAP MLCC 10n ≥X5R 50V 10% [0603]" H 5100 5600 60  0001 C CNN "BOM"
	1    4300 5050
	1    0    0    -1  
$EndComp
$Comp
L R-0603 R40
U 1 1
P 4300 3900
F 0 "R40" H 4450 3950 50  0000 C CNN
F 1 "3k3" H 4450 3850 50  0000 C CNN
F 2 "IPC7351-Nominal:RESC1608X50" H 4300 3900 50  0001 C CNN
F 3 "" H 4300 3950 60  0000 C CNN
F 4 "Value" H 4300 3900 60  0001 C CNN "Manuf"
F 5 "RES SMD 3.3k 5% [0603]" H 5050 4450 60  0001 C CNN "BOM"
	1    4300 3900
	1    0    0    -1  
$EndComp
$Comp
L R-0603 R61
U 1 1
P 4650 3500
F 0 "R61" H 4800 3550 50  0000 C CNN
F 1 "1k6" H 4800 3450 50  0000 C CNN
F 2 "IPC7351-Nominal:RESC1608X50" H 4650 3500 50  0001 C CNN
F 3 "" H 4650 3550 60  0000 C CNN
F 4 "Value" H 4650 3500 60  0001 C CNN "Manuf"
F 5 "RES SMD 1k6 1% [0603]" H 5400 4050 60  0001 C CNN "BOM"
	1    4650 3500
	1    0    0    -1  
$EndComp
$Comp
L R-0603 R63
U 1 1
P 4650 3900
F 0 "R63" H 4800 3950 50  0000 C CNN
F 1 "750" H 4800 3850 50  0000 C CNN
F 2 "IPC7351-Nominal:RESC1608X50" H 4650 3900 50  0001 C CNN
F 3 "" H 4650 3950 60  0000 C CNN
F 4 "Value" H 4650 3900 60  0001 C CNN "Manuf"
F 5 "RES SMD 750 1% [0603]" H 5400 4450 60  0001 C CNN "BOM"
	1    4650 3900
	1    0    0    -1  
$EndComp
$Comp
L R-0603 R65
U 1 1
P 4650 1100
F 0 "R65" H 4800 1150 50  0000 C CNN
F 1 "1k6" H 4800 1050 50  0000 C CNN
F 2 "IPC7351-Nominal:RESC1608X50" H 4650 1100 50  0001 C CNN
F 3 "" H 4650 1150 60  0000 C CNN
F 4 "Value" H 4650 1100 60  0001 C CNN "Manuf"
F 5 "RES SMD 1k6 1% [0603]" H 5400 1650 60  0001 C CNN "BOM"
	1    4650 1100
	1    0    0    -1  
$EndComp
$Comp
L R-0603 R68
U 1 1
P 4650 1500
F 0 "R68" H 4800 1550 50  0000 C CNN
F 1 "750" H 4800 1450 50  0000 C CNN
F 2 "IPC7351-Nominal:RESC1608X50" H 4650 1500 50  0001 C CNN
F 3 "" H 4650 1550 60  0000 C CNN
F 4 "Value" H 4650 1500 60  0001 C CNN "Manuf"
F 5 "RES SMD 750 1% [0603]" H 5400 2050 60  0001 C CNN "BOM"
	1    4650 1500
	1    0    0    -1  
$EndComp
$Comp
L C-0603 C68
U 1 1
P 4750 2400
F 0 "C68" V 4500 2400 50  0000 C CNN
F 1 "1n" V 4600 2400 50  0000 C CNN
F 2 "IPC7351-Nominal:CAPC1608X55" H 4750 2400 50  0001 C CNN
F 3 "" H 4740 2375 60  0000 C CNN
F 4 "Value" H 4750 2400 60  0001 C CNN "Manuf"
F 5 "CAP MLCC 1n C0G 50V 10% [0603]" H 5550 2950 60  0001 C CNN "BOM"
	1    4750 2400
	0    1    1    0   
$EndComp
$Comp
L C-0603 C73
U 1 1
P 4750 4800
F 0 "C73" V 4500 4800 50  0000 C CNN
F 1 "1n" V 4600 4800 50  0000 C CNN
F 2 "IPC7351-Nominal:CAPC1608X55" H 4750 4800 50  0001 C CNN
F 3 "" H 4740 4775 60  0000 C CNN
F 4 "Value" H 4750 4800 60  0001 C CNN "Manuf"
F 5 "CAP MLCC 1n C0G 50V 10% [0603]" H 5550 5350 60  0001 C CNN "BOM"
	1    4750 4800
	0    1    1    0   
$EndComp
$Comp
L R-0603 R82
U 1 1
P 4300 1500
F 0 "R82" H 4450 1550 50  0000 C CNN
F 1 "3k3" H 4450 1450 50  0000 C CNN
F 2 "IPC7351-Nominal:RESC1608X50" H 4300 1500 50  0001 C CNN
F 3 "" H 4300 1550 60  0000 C CNN
F 4 "Value" H 4300 1500 60  0001 C CNN "Manuf"
F 5 "RES SMD 3.3k 5% [0603]" H 5050 2050 60  0001 C CNN "BOM"
	1    4300 1500
	1    0    0    -1  
$EndComp
$Comp
L R-0603 R87
U 1 1
P 9500 3950
F 0 "R87" H 9650 4000 50  0000 C CNN
F 1 "3R3" H 9650 3900 50  0000 C CNN
F 2 "IPC7351-Nominal:RESC1608X50" H 9500 3950 50  0001 C CNN
F 3 "" H 9500 4000 60  0000 C CNN
F 4 "Value" H 9500 3950 60  0001 C CNN "Manuf"
F 5 "RES SMD 3.3 10% [0603]" H 10250 4500 60  0001 C CNN "BOM"
	1    9500 3950
	1    0    0    -1  
$EndComp
$Comp
L R-0603 R88
U 1 1
P 9500 2350
F 0 "R88" H 9650 2400 50  0000 C CNN
F 1 "3R3" H 9650 2300 50  0000 C CNN
F 2 "IPC7351-Nominal:RESC1608X50" H 9500 2350 50  0001 C CNN
F 3 "" H 9500 2400 60  0000 C CNN
F 4 "Value" H 9500 2350 60  0001 C CNN "Manuf"
F 5 "RES SMD 3.3 10% [0603]" H 10250 2900 60  0001 C CNN "BOM"
	1    9500 2350
	1    0    0    -1  
$EndComp
$EndSCHEMATC
